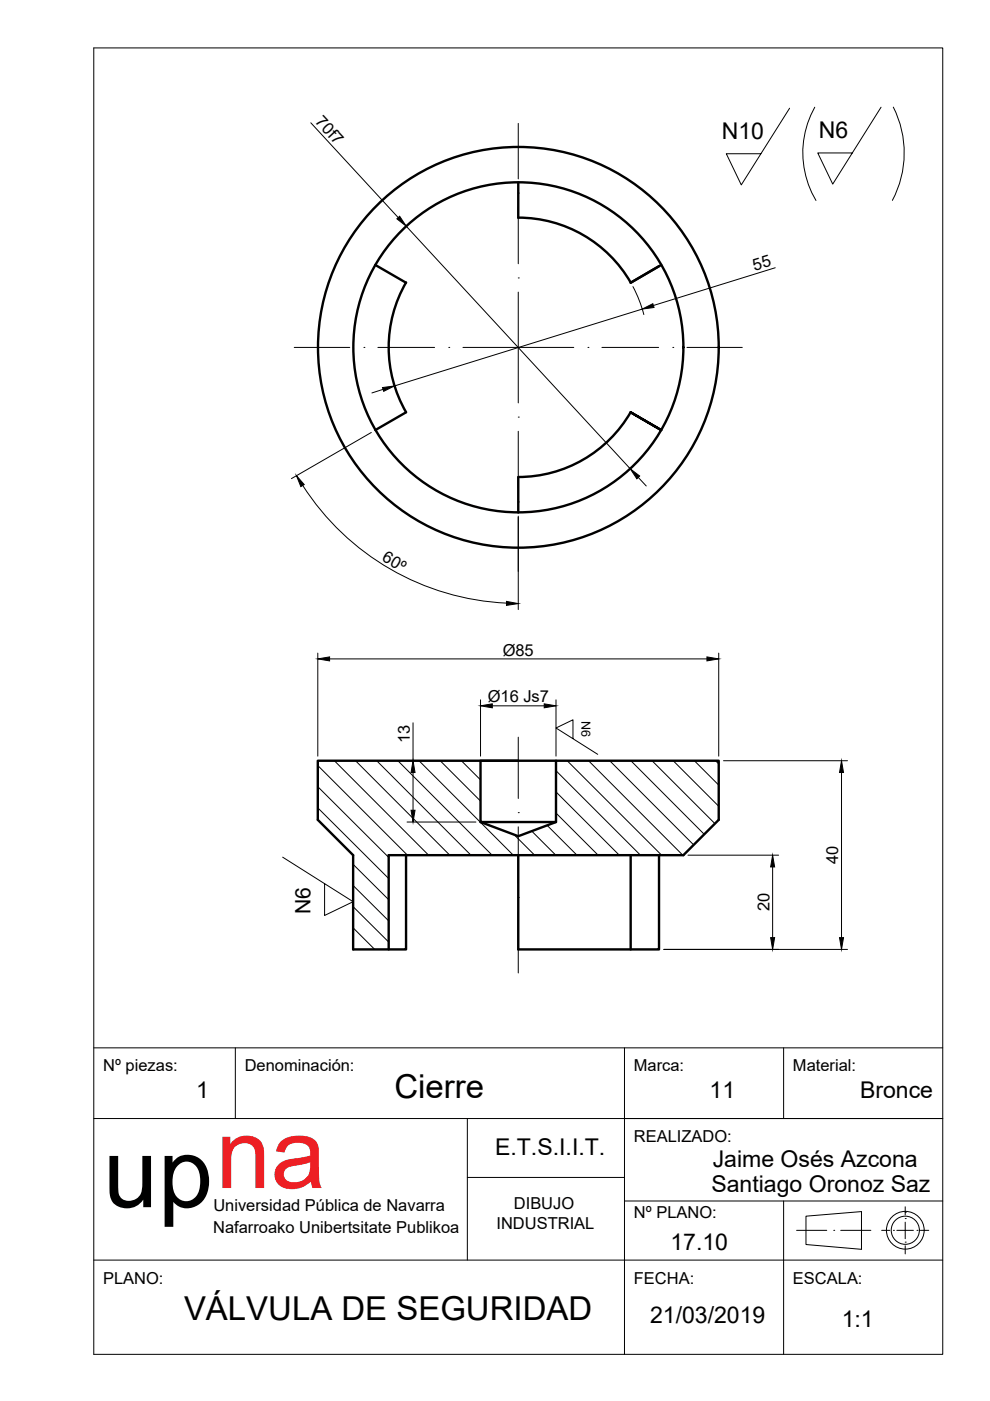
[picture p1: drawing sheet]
<svg xmlns="http://www.w3.org/2000/svg" width="210mm" height="297mm" viewBox="0 0 210 297" stroke-linecap="round" stroke-linejoin="round" font-family="sans-serif">
<!-- layer: 015_cajetin -->
<path d="M19.9 10.2h180v276.9h-180zM19.9 237.2h180M19.9 222.2h180M49.9 222.2v15M99.1 237.2v30M132.4 222.2v64.9M166.1 222.2v15M99.1 249.6h33.3M132.4 254.6h67.5M166.1 254.6v32.5M19.9 267.2h180" fill="none" stroke="#000" stroke-width=".21"/>
<!-- layer: 031_linea_continua_fina -->
<g fill="none" stroke="#000" stroke-width=".21">
<path d="M170.9 257.9l11.8-1v8l-11.8-1zM191.9 257h.1"/>
<circle cx="191.9" cy="260.8" r="4"/>
<circle cx="191.9" cy="260.8" r="2.98"/>
</g>
<!-- layer: 034_ejes -->
<g fill="none" stroke="#000" stroke-width=".21">
<path d="M109.9 26.2v11.7M109.9 58.9h.1M109.9 40.9h.1M109.9 43.9v12M62.4 73.7h11.8M77.2 73.7h.1M80.1 73.7h12M95.2 73.7h.1M98.2 73.7h23.5M109.9 61.9v23.5M124.7 73.7h.1M127.6 73.7h12"/>
<path d="M142.6 73.7h.1M145.7 73.7h11.7M109.9 88.4h.1M109.9 91.4v12M109.9 106.4h.1M109.9 109.4v11.8M109.9 156.3v13M109.9 172.3h.1M109.9 175.3v12M109.9 190.3h.1M109.9 193.3v13M191.9 258.4h.1"/>
<path d="M191.9 255.9v1.7M191.9 259.1v3.5M168.9 260.9h6.4M176.8 260.9h.1M178.3 260.9h6.3M186.9 260.9h1.8M189.4 260.9h.1M190.1 260.9h3.6M191.9 263.4h.1M191.9 264.1v1.8M194.4 260.9h.1M195.1 260.9h1.8"/>
</g>
<!-- layer: 035_rayados_sombreados -->
<g fill="none" stroke="#000" stroke-width=".21">
<path d="M67.4 171.3l15 15M67.4 166.8l15 15M67.4 162.3l19 19M70.9 161.3l20 20M75.4 161.3l20 20M79.9 161.3l20 20M84.4 161.3l19.9 20M88.8 161.3l20 20M93.3 161.3l8.6 8.5M97.8 161.3l4.1 4.1M109 177l4.4 4.3M112.8 176.2l5 5.1"/>
<path d="M116 175l6.3 6.3M117.9 172.4l8.9 8.9M117.9 167.9l13.4 13.4M117.9 163.4l17.9 17.9M120.3 161.3l20 20M124.8 161.3l20 20M129.3 161.3l17.8 17.8M133.8 161.3l15.5 15.6M138.2 161.3l13.4 13.3M142.7 161.3l9.7 9.6M147.2 161.3l5.2 5.2M151.7 161.3l.7 .7"/>
<path d="M74.9 196.7l4.5 4.6M74.9 192.2l7.5 7.5M74.9 187.7l7.5 7.5M74.9 183.3l7.5 7.5M74.9 201.2l.1 .1"/>
</g>
<!-- layer: 030_linea_continua_gruesa -->
<g fill="none" stroke="#000" stroke-width=".51">
<path d="M109.9 38.7v7.4a27.5 27.5 0 0 1 23.8 13.8M79.6 56.2l6.5 3.7M86.1 59.9a27.5 27.5 0 0 0 0 27.5l-6.5 3.8M140.2 56.2l-6.5 3.7 6-3.5M133.7 87.4a27.5 27.5 0 0 1-23.8 13.7M133.7 87.4l6.5 3.8-6.5-3.8M109.9 101.2v7.5M101.9 174.3l8 3 8-3M109.9 161.3h-8v13h16v-13M86.1 181.3v20h-11.2v-20l-7.5-7.5v-12.5h85v12.5l-7.5 7.5h-62.5v20M109.9 181.3v20h29.8v-20M133.7 181.3v20"/>
<circle cx="109.9" cy="73.6" r="42.5"/>
<circle cx="109.9" cy="73.6" r="35"/>
</g>
<!-- layer: 040_cotas. -->
<g fill="none" stroke="#000" stroke-width=".21">
<path d="M65.9 26l18.5 20.1M167.4 22.9l-10.2 16.3-3.2-6.6h7.3M172.7 22.7a19.6 19.6 0 0 0 .3 19.8M186.8 22.7l-10.2 16.3-3.2-6.6h7.3M189.4 22.7a21.5 21.5 0 0 1-.2 19.8M86.1 48l47.5 51.4M164.4 56.8l-25.9 8M134.2 60.8a27.5 27.5 0 0 1 2.3 5.9M136.2 65.5l-52.6 16.3M78.7 91.7l-16.9 9.8M81.2 82.6l-2.3 .7M64.2 102.9a54.3 54.3 0 0 0 43.2 25"/>
<path d="M109.9 109.7v19.5M135.3 101.2l1.7 1.8M67.4 138.5v21.8M69.9 139.7h80M152.4 138.5v21.8M87.6 153.2v8.1M101.9 148.4v11.9M104.4 149.6h11M117.9 148.4v11.9M121.5 156.6v-4l-3.6 1.7 8.8 5.6M86.3 161.3h14.6M86.3 174.3h14.6"/>
<path d="M87.6 163.8v8M153.4 161.3h26.3M178.4 163.8v35M59.9 181.7l15 9.5-6.1 2.9v-6.7M145.9 181.3h19.2M163.8 183.8v15M140.7 201.3h39"/>
</g>
<g fill="#000" stroke="#000" stroke-width=".21">
<path d="M84.1 46.4l.6-.6 1.4 2.2zM136.2 65.5l2.2-1.1 .3 .8zM81.1 82.2l2.5-.4-2.2 1.2zM62.9 100.8l1.6 1.9-.7 .5zM133.6 99.4l2 1.5-.6 .6zM67.4 139.7l2.5-.4v.8zM107.4 127.5l2.5 .5-2.5 .4zM149.9 139.3l2.5 .4-2.5 .4zM101.9 149.6l2.5-.4v.9zM115.4 149.2l2.5 .4-2.5 .5zM87.2 171.8h.8l-.4 2.5zM87.6 161.3l.4 2.5h-.8z"/>
<path d="M178.4 161.3l.4 2.5h-.8zM163.4 198.8h.8l-.4 2.5zM163.8 181.3l.4 2.5h-.8zM178 198.8h.8l-.4 2.5z"/>
</g>
<text font-size="21" x="21.9" y="255.9">upna</text>
<g font-size="7">
<text x="83.6" y="232.8">Cierre</text>
<text x="39" y="279.8">VÁLVULA DE SEGURIDAD</text>
</g>
<g font-size="4.9">
<text x="153" y="29.4">N10</text>
<text x="173.6" y="29.2">N6</text>
<text x="41.6" y="232.8">1</text>
<text x="150.4" y="232.8">11</text>
<text x="182.4" y="232.8">Bronce</text>
<text x="105" y="244.9">E.T.S.I.I.T.</text>
<text x="151.1" y="247.4">Jaime Osés Azcona</text>
<text x="150.8" y="252.8">Santiago Oronoz Saz</text>
<text x="142.1" y="265.1">17.10</text>
<text x="137.8" y="280.5">21/03/2019</text>
<text x="178.5" y="281.3">1:1</text>
</g>
<text font-size="4.5" x="65.8" y="193.8" transform="rotate(-90 65.8 193.8)">N6</text>
<g font-size="3.5">
<text x="66.7" y="26" transform="rotate(47 66.7 26)">70f7</text>
<text x="160" y="57.4" transform="rotate(-17 160 57.4)">55</text>
<text x="80.8" y="118.8" transform="rotate(30 80.8 118.8)">60º</text>
<text x="106.6" y="139">Ø85</text>
<text x="103.4" y="148.9">Ø16 Js7</text>
<text x="86.9" y="157.6" transform="rotate(-90 86.9 157.6)">13</text>
<text x="177.7" y="183.2" transform="rotate(-90 177.7 183.2)">40</text>
<text x="163.1" y="193.2" transform="rotate(-90 163.1 193.2)">20</text>
<text x="21.9" y="227.2">Nº piezas:</text>
<text x="51.9" y="227.2">Denominación:</text>
<text x="134.4" y="227.2">Marca:</text>
<text x="168.1" y="227.2">Material:</text>
<text x="134.4" y="242.1">REALIZADO:</text>
<text x="45.2" y="256.8">Universidad Pública de Navarra</text>
<text x="109" y="256.3">DIBUJO</text>
<text x="45.2" y="261.3">Nafarroako Unibertsitate Publikoa</text>
<text x="105.3" y="260.6">INDUSTRIAL</text>
<text x="134.4" y="258.2">Nº PLANO:</text>
<text x="21.9" y="272.2">PLANO:</text>
<text x="134.4" y="272.2">FECHA:</text>
<text x="168.1" y="272.2">ESCALA:</text>
</g>
<text font-size="2.7" x="123.3" y="152.8" transform="rotate(90 123.3 152.8)">N6</text>
</svg>
